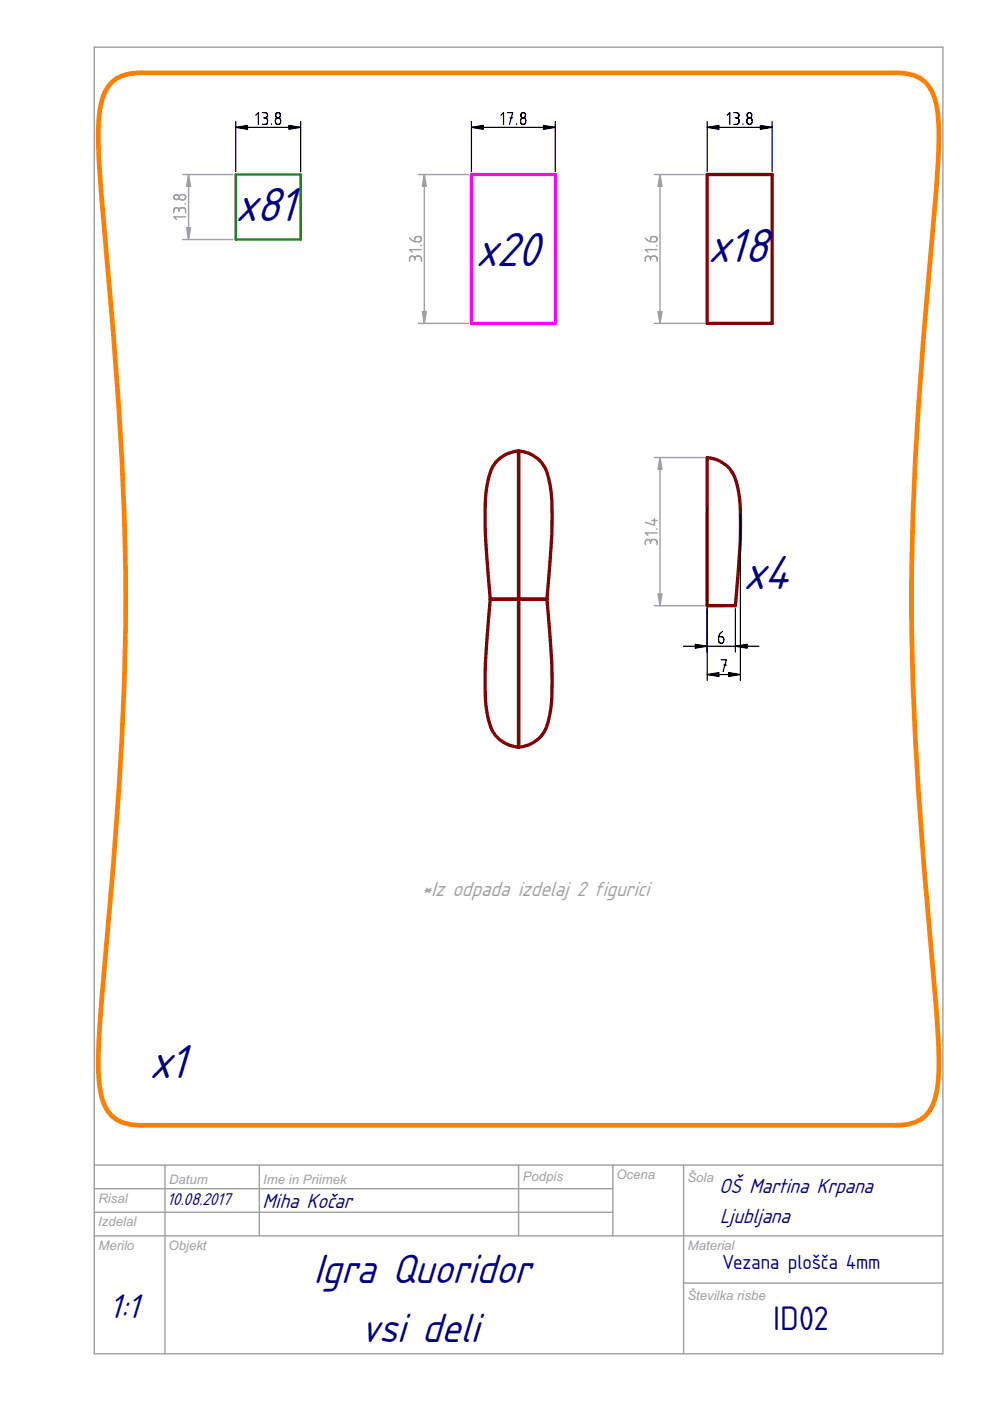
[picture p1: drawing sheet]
<svg xmlns="http://www.w3.org/2000/svg" width="210mm" height="297mm" viewBox="0 0 210 297" stroke-linecap="round" stroke-linejoin="round" font-family="sans-serif">
<path d="M20 10h179.9v277h-179.9zM40 37v13.8M20 257h109.9M20 252h109.9M20 247h179.9M35 247v40M55 247v15M110 247v15M129.9 247v15M144.9 247v40M20 262h179.9M144.9 272h55" fill="none" stroke="#a0a0a4" stroke-width=".3"/>
<path d="M24 17.2a8.6 8.6 0 0 1 6-1.8h159.9a7.9 7.9 0 0 1 7.4 3.5 18.7 18.7 0 0 1 1.8 8.9 367.8 367.8 0 0 1-2.1 29.3 776.5 776.5 0 0 0-3.7 73.9 925.1 925.1 0 0 0 4.5 74.6 199.3 199.3 0 0 1 1.2 22.5 13.6 13.6 0 0 1-2.3 8 8.2 8.2 0 0 1-6.8 2.5h-159.9a7.9 7.9 0 0 1-7.4-3.4 18.7 18.7 0 0 1-1.8-9 367.8 367.8 0 0 1 2.1-29.3 776.5 776.5 0 0 0 3.7-73.9 925.1 925.1 0 0 0-4.5-74.5 199.3 199.3 0 0 1-1.2-22.6 13.6 13.6 0 0 1 2.3-8z" fill="none" stroke="#ff7f00" stroke-width="1"/>
<path d="M50 37h13.8v13.8h-13.8z" fill="none" stroke="#008000" stroke-width=".5"/>
<path d="M100 37h17.7v31.6h-17.7z" fill="none" stroke="#f0f" stroke-width=".7"/>
<path d="M149.9 37h13.8v31.6h-13.8zM149.9 97a7 7 0 0 1 6.5 6.3 56.9 56.9 0 0 1 .4 13.3l-.9 11.8h-6zM103.9 127l-1-14.4a40.7 40.7 0 0 1 .8-11.6 6.8 6.8 0 0 1 6.2-5.4l.1 31.4M103.9 127h12.1M110 127v31.4a7 7 0 0 0 6.4-6.3 56.9 56.9 0 0 0 .5-13.3l-.9-11.8M110 127l-.1 31.4a7 7 0 0 1-6.4-6.3 56.9 56.9 0 0 1-.5-13.3l.9-11.8M116 127l1-14.4a40.7 40.7 0 0 0-.8-11.6 6.8 6.8 0 0 0-6.2-5.4v31.4" fill="none" stroke="#800000" stroke-width=".7"/>
<g fill="none" stroke="#000" stroke-width=".25">
<path d="M50 27h13.8M50 25.8v10.6M54.2 24.4l.6-.5v2.5M55.6 23.9h.6a.56 .56 0 0 1 .5 .5 .56 .56 0 0 1-.5 .6M55.9 25h.3M56.2 25a.56 .56 0 0 1 .5 .5v.3a.56 .56 0 0 1-.5 .6h-.6M57.6 26.2v.2M63.8 25.8v10.6M100 27h17.7M100 25.8v10.6M106.2 24.4l.6-.5v2.5M107.6 23.9h1.1l-.7 2.5"/>
<path d="M108.1 25h.6M109.5 26.2v.2M117.7 25.8v10.6M149.9 27h13.8M149.9 25.8v10.6M154.2 24.4l.5-.5v2.5M155.6 23.9h.5a.56 .56 0 0 1 .6 .5 .56 .56 0 0 1-.6 .6M155.8 25h.3M156.1 25a.56 .56 0 0 1 .6 .5v.3a.56 .56 0 0 1-.6 .6h-.5M157.5 26.2v.2M163.7 25.8v10.6M149.9 107.6v36.7"/>
<path d="M157 109v35.3M144.9 137h16M149.9 129v9.3M152.9 139.9h1.1l-.7 2.5M153.2 133.9l-.7 .8-.1 1.1a.56 .56 0 0 0 .5 .6 .56 .56 0 0 0 .6-.6v-.2a.56 .56 0 0 0-.6-.6h-.5M155.9 129v9.3M149.9 143h7.1M153.5 141h.5"/>
<circle cx="58.9" cy="25.6" r=".66"/>
<circle cx="58.9" cy="24.5" r=".53"/>
<circle cx="110.9" cy="25.6" r=".66"/>
<circle cx="110.9" cy="24.5" r=".53"/>
<circle cx="158.9" cy="24.5" r=".53"/>
<circle cx="158.9" cy="25.6" r=".66"/>
</g>
<path d="M50 27l2.5-.4v.8zM61.3 26.6l2.5 .4-2.5 .4zM100 27l2.5-.4v.8zM115.2 26.6l2.5 .4-2.5 .4zM149.9 27l2.5-.4v.8zM161.2 26.6l2.5 .4-2.5 .4zM147.4 136.6l2.5 .4-2.5 .4zM155.9 137l2.5-.4v.8zM149.9 143l2.5-.4v.8zM154.5 142.6l2.5 .4-2.5 .4z" fill="#000"/>
<path d="M50 27l2.5-.4v.8zM61.3 26.6l2.5 .4-2.5 .4zM100 27l2.5-.4v.8zM115.2 26.6l2.5 .4-2.5 .4zM149.9 27l2.5-.4v.8zM161.2 26.6l2.5 .4-2.5 .4zM147.4 136.6l2.5 .4-2.5 .4zM155.9 137l2.5-.4v.8zM149.9 143l2.5-.4v.8zM154.5 142.6l2.5 .4-2.5 .4z" fill="#000" stroke="#000" stroke-width=".25"/>
<path d="M40 37l.4 2.5h-.8z" fill="#a0a0a4"/>
<path d="M40 37l.4 2.5h-.8z" fill="#a0a0a4" stroke="#a0a0a4" stroke-width=".3"/>
<path d="M39.6 48.3h.8l-.4 2.5z" fill="#a0a0a4"/>
<path d="M39.6 48.3h.8l-.4 2.5z" fill="#a0a0a4" stroke="#a0a0a4" stroke-width=".3"/>
<g fill="none" stroke="#a0a0a4" stroke-width=".3">
<path d="M38.7 37h10.7M90 37v31.6M38 44.6a.56 .56 0 0 0-.6-.6 .56 .56 0 0 0-.5 .6v.5M38 44.6a.56 .56 0 0 1 .5-.6h.3a.56 .56 0 0 1 .6 .6v.5M38 44.6v.3M38.7 50.8h10.7M39.2 43.2h.2M39.4 46h-2.5l.5 .5"/>
<circle cx="37.4" cy="41.8" r=".53"/>
<circle cx="38.6" cy="41.8" r=".66"/>
</g>
<path d="M90 37l.4 2.5h-.9z" fill="#a0a0a4"/>
<path d="M90 37l.4 2.5h-.9z" fill="#a0a0a4" stroke="#a0a0a4" stroke-width=".3"/>
<path d="M89.5 66.1h.9l-.4 2.5z" fill="#a0a0a4"/>
<path d="M89.5 66.1h.9l-.4 2.5z" fill="#a0a0a4" stroke="#a0a0a4" stroke-width=".3"/>
<path d="M88.7 37h10.6M139.9 37v31.6M86.8 50.4l.9 .7 1.1 .2a.56 .56 0 0 0 .5-.6 .56 .56 0 0 0-.5-.6h-.3a.56 .56 0 0 0-.6 .6v.5M87.9 54.9a.56 .56 0 0 0-.5-.6 .56 .56 0 0 0-.6 .6v.5M87.9 54.9a.56 .56 0 0 1 .6-.6h.3a.56 .56 0 0 1 .5 .6v.5M87.9 54.9v.2M89.2 52.1h.1M89.3 52.9h-2.5l.6 .6M88.7 68.6h10.6" fill="none" stroke="#a0a0a4" stroke-width=".3"/>
<path d="M139.9 37l.5 2.5h-.9z" fill="#a0a0a4"/>
<path d="M139.9 37l.5 2.5h-.9z" fill="#a0a0a4" stroke="#a0a0a4" stroke-width=".3"/>
<path d="M139.5 66.1h.9l-.5 2.5z" fill="#a0a0a4"/>
<path d="M139.5 66.1h.9l-.5 2.5z" fill="#a0a0a4" stroke="#a0a0a4" stroke-width=".3"/>
<path d="M138.7 37h10.6M136.8 50.4l.9 .7 1.1 .2a.56 .56 0 0 0 .5-.6 .56 .56 0 0 0-.5-.6h-.3a.56 .56 0 0 0-.6 .6v.5M137.9 54.9a.56 .56 0 0 0-.5-.6 .56 .56 0 0 0-.6 .6v.5M137.9 54.9a.56 .56 0 0 1 .6-.6h.3a.56 .56 0 0 1 .5 .6v.5M137.9 54.9v.2M139.2 52.1h.1M139.3 52.9h-2.5l.6 .6M138.7 68.6h10.6M139.9 97v31.4" fill="none" stroke="#a0a0a4" stroke-width=".3"/>
<path d="M139.9 97l.5 2.5h-.9z" fill="#a0a0a4"/>
<path d="M139.9 97l.5 2.5h-.9z" fill="#a0a0a4" stroke="#a0a0a4" stroke-width=".3"/>
<path d="M139.5 125.9h.9l-.5 2.5z" fill="#a0a0a4"/>
<path d="M139.5 125.9h.9l-.5 2.5z" fill="#a0a0a4" stroke="#a0a0a4" stroke-width=".3"/>
<path d="M138.7 97h10.6M137.9 114.9a.56 .56 0 0 0-.5-.5 .56 .56 0 0 0-.6 .5v.6M137.9 114.9a.56 .56 0 0 1 .6-.5h.3a.56 .56 0 0 1 .5 .5v.6M137.9 114.9v.3M138.2 110.4h1.1M138.8 109.9v1.4l-2-.5M139.2 112.2h.1M139.3 113h-2.5l.6 .5M138.7 128.4h10.6" fill="none" stroke="#a0a0a4" stroke-width=".3"/>
<g font-size="9.9" fill="#000080">
<text x="50" y="46.8">x81</text>
<text x="100.9" y="56.4">x20</text>
<text x="150.2" y="55.6">x18</text>
<text x="157.7" y="124.8">x4</text>
<text x="31.7" y="228.6">x1</text>
</g>
<g font-size="8.5" fill="#000080">
<text x="66.4" y="272">Igra Quoridor</text>
<text x="76.6" y="284.5">vsi deli</text>
</g>
<text font-size="7.1" fill="#000080" x="23.3" y="279.5">1:1</text>
<text font-size="6.8" fill="#000080" x="163.9" y="282">ID02</text>
<text font-size="4.2" fill="#a0a0a4" x="89.5" y="190">*Iz odpada izdelaj 2 figurici</text>
<g font-size="4.2" fill="#000080">
<text x="55.6" y="256.1">Miha Kočar</text>
<text x="152.5" y="253">OŠ Martina Krpana</text>
<text x="152.6" y="259.3">Ljubljana</text>
</g>
<text font-size="4.1" fill="#000080" x="153.2" y="269.1">Vezana plošča 4mm</text>
<text font-size="3.5" fill="#000080" x="35.5" y="255.5">10.08.2017</text>
<g font-size="2.8" fill="#a0a0a4">
<text x="35.9" y="251">Datum</text>
<text x="55.8" y="251">Ime in Priimek</text>
<text x="110.8" y="250.5">Podpis</text>
<text x="130.7" y="250.1">Ocena</text>
<text x="145.7" y="250.5">Šola</text>
<text x="20.9" y="255">Risal</text>
<text x="20.8" y="260">Izdelal</text>
<text x="20.9" y="265">Merilo</text>
<text x="35.7" y="265.1">Objekt</text>
<text x="145.8" y="265">Material</text>
<text x="145.7" y="275.5">Številka risbe</text>
</g>
</svg>
